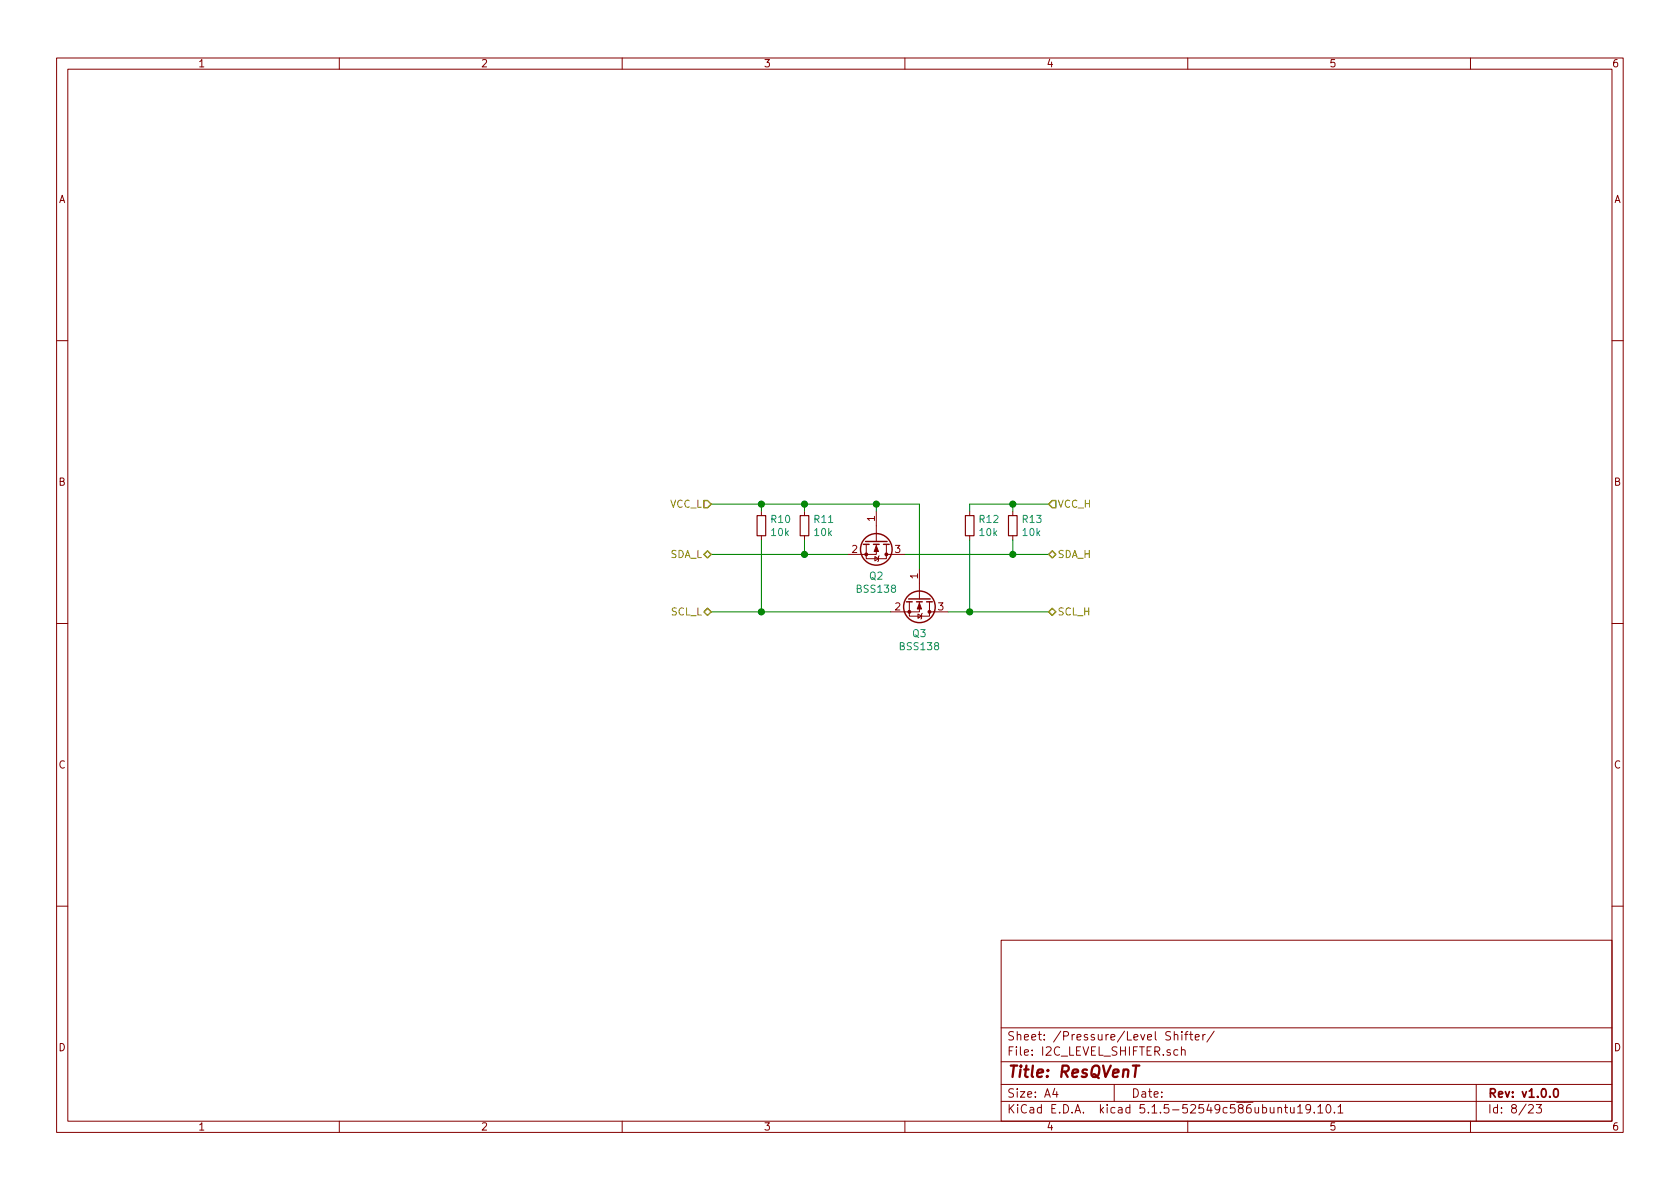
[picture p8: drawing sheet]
EESchema Schematic File Version 4
EELAYER 30 0
EELAYER END
$Descr A4 11693 8268
encoding utf-8
Sheet 8 23
Title "ResQVenT"
Date ""
Rev "v1.0.0"
Comp ""
Comment1 ""
Comment2 ""
Comment3 ""
Comment4 ""
$EndDescr
$Comp
L Transistor_FET:BSS138 Q2
U 1 1
P 6100 3750
F 0 "Q2" V 6349 3750 50  0000 C CNN
F 1 "BSS138" V 6440 3750 50  0000 C CNN
F 2 "Package_TO_SOT_SMD:SOT-23" H 6300 3675 50  0001 L CIN
F 3 "https://www.fairchildsemi.com/datasheets/BS/BSS138.pdf" H 6100 3750 50  0001 L CNN
	1    6100 3750
	0    1    1    0   
$EndComp
$Comp
L Transistor_FET:BSS138 Q3
U 1 1
P 6400 4150
F 0 "Q3" V 6649 4150 50  0000 C CNN
F 1 "BSS138" V 6740 4150 50  0000 C CNN
F 2 "Package_TO_SOT_SMD:SOT-23" H 6600 4075 50  0001 L CIN
F 3 "https://www.fairchildsemi.com/datasheets/BS/BSS138.pdf" H 6400 4150 50  0001 L CNN
	1    6400 4150
	0    1    1    0   
$EndComp
Text HLabel 4950 3850 0    50   BiDi ~ 0
SDA_L
Text HLabel 4950 4250 0    50   BiDi ~ 0
SCL_L
Text HLabel 7300 3850 2    50   BiDi ~ 0
SDA_H
Text HLabel 7300 4250 2    50   BiDi ~ 0
SCL_H
Wire Wire Line
	7300 4250 6750 4250
Wire Wire Line
	4950 3850 5600 3850
Wire Wire Line
	6300 3850 7050 3850
$Comp
L Device:R_Small R13
U 1 1
P 7050 3650
F 0 "R13" H 7109 3696 50  0000 L CNN
F 1 "10k" H 7109 3605 50  0000 L CNN
F 2 "Resistor_SMD:R_0603_1608Metric" H 7050 3650 50  0001 C CNN
F 3 "~" H 7050 3650 50  0001 C CNN
	1    7050 3650
	1    0    0    -1  
$EndComp
$Comp
L Device:R_Small R12
U 1 1
P 6750 3650
F 0 "R12" H 6809 3696 50  0000 L CNN
F 1 "10k" H 6809 3605 50  0000 L CNN
F 2 "Resistor_SMD:R_0603_1608Metric" H 6750 3650 50  0001 C CNN
F 3 "~" H 6750 3650 50  0001 C CNN
	1    6750 3650
	1    0    0    -1  
$EndComp
$Comp
L Device:R_Small R11
U 1 1
P 5600 3650
F 0 "R11" H 5659 3696 50  0000 L CNN
F 1 "10k" H 5659 3605 50  0000 L CNN
F 2 "Resistor_SMD:R_0603_1608Metric" H 5600 3650 50  0001 C CNN
F 3 "~" H 5600 3650 50  0001 C CNN
	1    5600 3650
	1    0    0    -1  
$EndComp
$Comp
L Device:R_Small R10
U 1 1
P 5300 3650
F 0 "R10" H 5359 3696 50  0000 L CNN
F 1 "10k" H 5359 3605 50  0000 L CNN
F 2 "Resistor_SMD:R_0603_1608Metric" H 5300 3650 50  0001 C CNN
F 3 "~" H 5300 3650 50  0001 C CNN
	1    5300 3650
	1    0    0    -1  
$EndComp
Wire Wire Line
	5600 3750 5600 3850
Connection ~ 5600 3850
Wire Wire Line
	5600 3850 5900 3850
Wire Wire Line
	5300 3750 5300 4250
Wire Wire Line
	4950 4250 5300 4250
Connection ~ 5300 4250
Wire Wire Line
	5300 4250 6200 4250
Wire Wire Line
	6750 3750 6750 4250
Connection ~ 6750 4250
Wire Wire Line
	6750 4250 6600 4250
Wire Wire Line
	7050 3750 7050 3850
Connection ~ 7050 3850
Wire Wire Line
	7050 3850 7300 3850
Wire Wire Line
	6400 3950 6400 3500
Wire Wire Line
	6400 3500 6100 3500
Wire Wire Line
	5300 3500 5300 3550
Wire Wire Line
	5600 3550 5600 3500
Connection ~ 5600 3500
Wire Wire Line
	5600 3500 5300 3500
Wire Wire Line
	6100 3550 6100 3500
Connection ~ 6100 3500
Wire Wire Line
	6100 3500 5600 3500
Text HLabel 7300 3500 2    50   Input ~ 0
VCC_H
Wire Wire Line
	7300 3500 7050 3500
Wire Wire Line
	6750 3500 6750 3550
Wire Wire Line
	7050 3550 7050 3500
Connection ~ 7050 3500
Wire Wire Line
	7050 3500 6750 3500
Text HLabel 4950 3500 0    50   Input ~ 0
VCC_L
Wire Wire Line
	4950 3500 5300 3500
Connection ~ 5300 3500
$EndSCHEMATC
